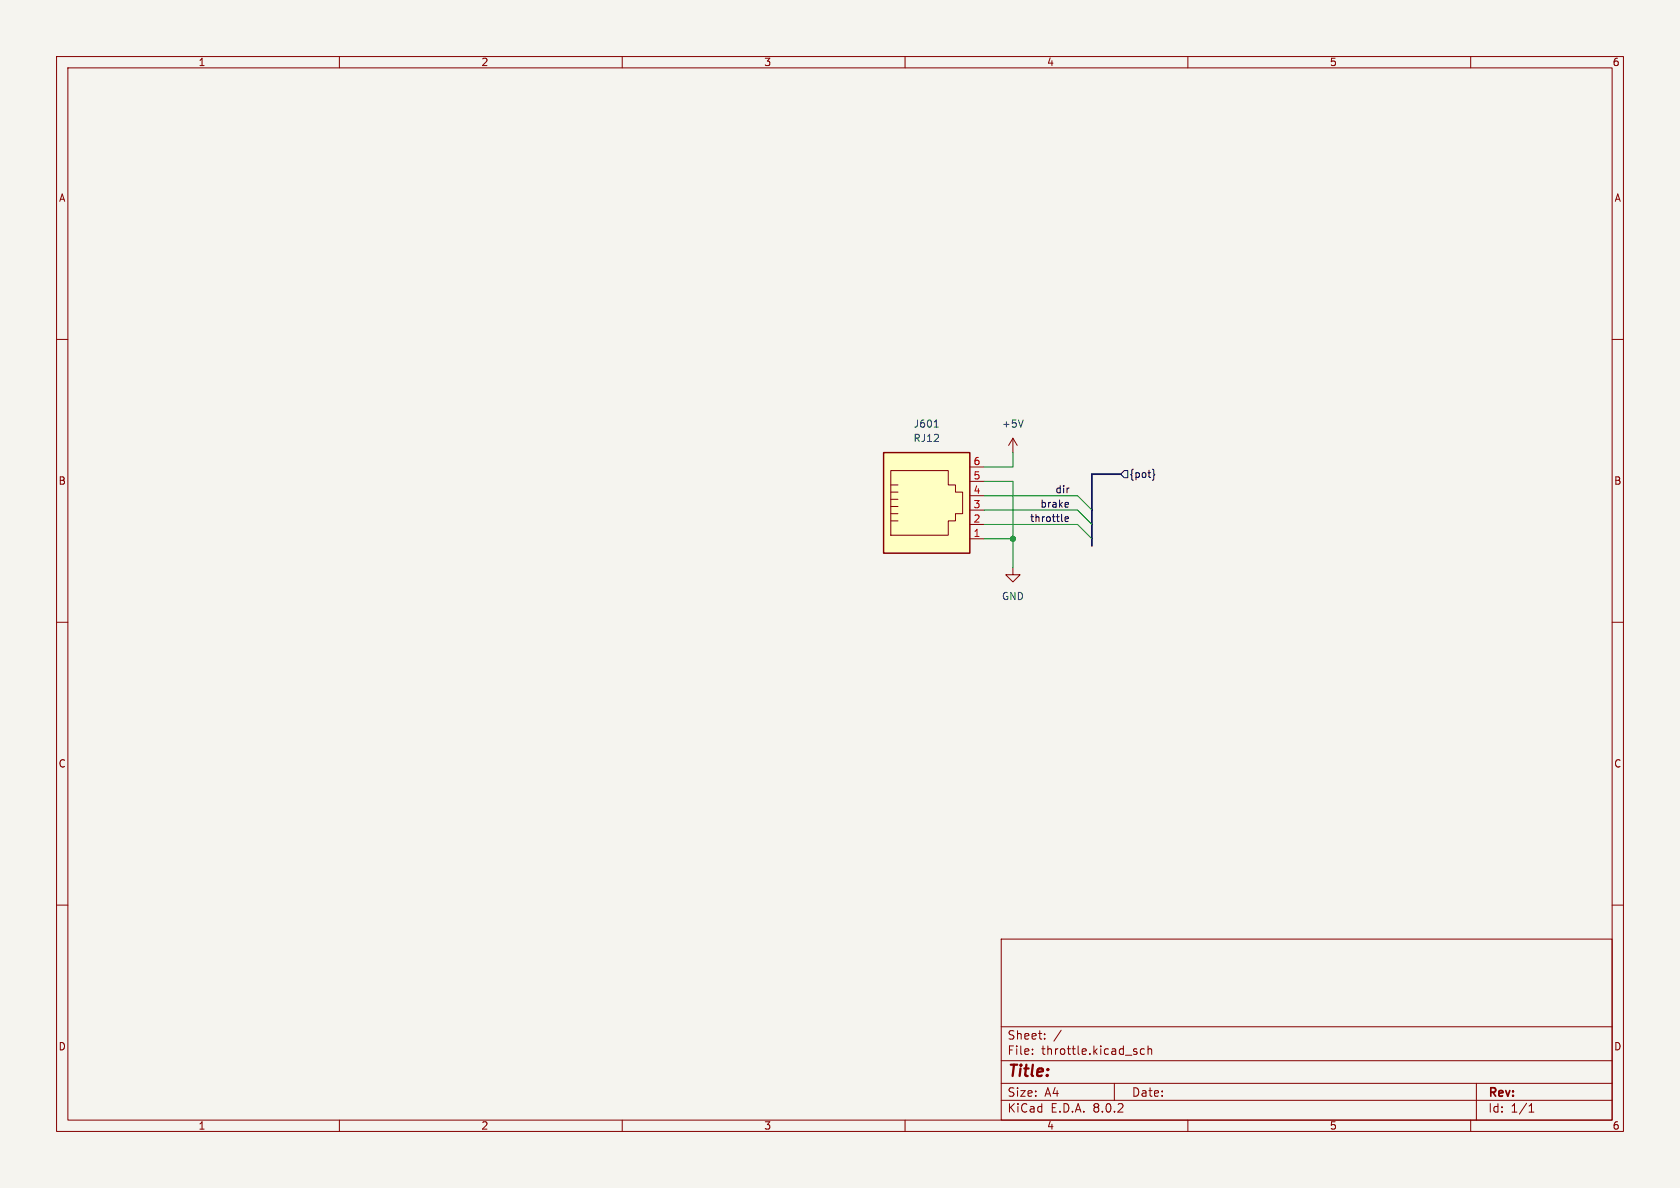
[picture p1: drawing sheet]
(kicad_sch (version 20230121) (generator eeschema)

 (paper "A4")

 (lib_symbols
  (symbol "custom_kicad_lib_sk:RJ12" (pin_names (offset 1.016)) (in_bom yes) (on_board yes)
   (property "Reference" "J" (at -5.08 11.43 0) (effects (font (size 1.27 1.27)) (justify right)))
   (property "Value" "RJ12" (at 2.54 11.43 0) (effects (font (size 1.27 1.27)) (justify left)))
   (property "Footprint" "custom_kicad_lib_sk:RJ12" (at 0 -10.16 0) (effects (font (size 1.27 1.27)) hide))
   (property "Datasheet" "~" (at 0 0.635 90) (effects (font (size 1.27 1.27)) hide))
   (symbol "RJ12_0_1"
    (polyline (pts (xy -6.35 -1.905) (xy -5.08 -1.905) (xy -5.08 -1.905)) (stroke (width 0) (type default)) (fill (type none)))
    (polyline (pts (xy -6.35 -0.635) (xy -5.08 -0.635) (xy -5.08 -0.635)) (stroke (width 0) (type default)) (fill (type none)))
    (polyline (pts (xy -6.35 0.635) (xy -5.08 0.635) (xy -5.08 0.635)) (stroke (width 0) (type default)) (fill (type none)))
    (polyline (pts (xy -6.35 1.905) (xy -5.08 1.905) (xy -5.08 1.905)) (stroke (width 0) (type default)) (fill (type none)))
    (polyline (pts (xy -6.35 3.175) (xy -5.08 3.175) (xy -5.08 3.175)) (stroke (width 0) (type default)) (fill (type none)))
    (polyline (pts (xy -5.08 4.445) (xy -6.35 4.445) (xy -6.35 4.445)) (stroke (width 0) (type default)) (fill (type none)))
    (polyline (pts (xy -6.35 -4.445) (xy -6.35 6.985) (xy 3.81 6.985) (xy 3.81 4.445) (xy 5.08 4.445) (xy 5.08 3.175) (xy 6.35 3.175) (xy 6.35 -0.635) (xy 5.08 -0.635) (xy 5.08 -1.905) (xy 3.81 -1.905) (xy 3.81 -4.445) (xy -6.35 -4.445) (xy -6.35 -4.445)) (stroke (width 0) (type default)) (fill (type none)))
    (rectangle (start 7.62 10.16) (end -7.62 -7.62) (stroke (width 0.254) (type default)) (fill (type background))))
   (symbol "RJ12_1_1"
    (pin passive line (at 10.16 -5.08 180) (length 2.54) (name "~" (effects (font (size 1.27 1.27)))) (number "1" (effects (font (size 1.27 1.27)))))
    (pin passive line (at 10.16 -2.54 180) (length 2.54) (name "~" (effects (font (size 1.27 1.27)))) (number "2" (effects (font (size 1.27 1.27)))))
    (pin passive line (at 10.16 0 180) (length 2.54) (name "~" (effects (font (size 1.27 1.27)))) (number "3" (effects (font (size 1.27 1.27)))))
    (pin passive line (at 10.16 2.54 180) (length 2.54) (name "~" (effects (font (size 1.27 1.27)))) (number "4" (effects (font (size 1.27 1.27)))))
    (pin passive line (at 10.16 5.08 180) (length 2.54) (name "~" (effects (font (size 1.27 1.27)))) (number "5" (effects (font (size 1.27 1.27)))))
    (pin passive line (at 10.16 7.62 180) (length 2.54) (name "~" (effects (font (size 1.27 1.27)))) (number "6" (effects (font (size 1.27 1.27)))))))
  (symbol "power:+5V" (power) (pin_names (offset 0)) (in_bom yes) (on_board yes)
   (property "Reference" "#PWR" (at 0 -3.81 0) (effects (font (size 1.27 1.27)) hide))
   (property "Value" "+5V" (at 0 3.556 0) (effects (font (size 1.27 1.27))))
   (property "Footprint" "" (at 0 0 0) (effects (font (size 1.27 1.27)) hide))
   (property "Datasheet" "" (at 0 0 0) (effects (font (size 1.27 1.27)) hide))
   (symbol "+5V_0_1"
    (polyline (pts (xy -0.762 1.27) (xy 0 2.54)) (stroke (width 0) (type default)) (fill (type none)))
    (polyline (pts (xy 0 0) (xy 0 2.54)) (stroke (width 0) (type default)) (fill (type none)))
    (polyline (pts (xy 0 2.54) (xy 0.762 1.27)) (stroke (width 0) (type default)) (fill (type none))))
   (symbol "+5V_1_1"
    (pin power_in line (at 0 0 90) (length 0) hide (name "+5V" (effects (font (size 1.27 1.27)))) (number "1" (effects (font (size 1.27 1.27)))))))
  (symbol "power:GND" (power) (pin_names (offset 0)) (in_bom yes) (on_board yes)
   (property "Reference" "#PWR" (at 0 -6.35 0) (effects (font (size 1.27 1.27)) hide))
   (property "Value" "GND" (at 0 -3.81 0) (effects (font (size 1.27 1.27))))
   (property "Footprint" "" (at 0 0 0) (effects (font (size 1.27 1.27)) hide))
   (property "Datasheet" "" (at 0 0 0) (effects (font (size 1.27 1.27)) hide))
   (symbol "GND_0_1"
    (polyline (pts (xy 0 0) (xy 0 -1.27) (xy 1.27 -1.27) (xy 0 -2.54) (xy -1.27 -1.27) (xy 0 -1.27)) (stroke (width 0) (type default)) (fill (type none))))
   (symbol "GND_1_1"
    (pin power_in line (at 0 0 270) (length 0) hide (name "GND" (effects (font (size 1.27 1.27)))) (number "1" (effects (font (size 1.27 1.27))))))))

 (junction (at 179.07 95.25) (diameter 0) (color 0 0 0 0))

 (bus_entry (at 190.5 90.17) (size 2.54 2.54) (stroke (width 0) (type default)))
 (bus_entry (at 190.5 92.71) (size 2.54 2.54) (stroke (width 0) (type default)))
 (bus_entry (at 190.5 87.63) (size 2.54 2.54) (stroke (width 0) (type default)))

 (wire (pts (xy 179.07 80.01) (xy 179.07 82.55)) (stroke (width 0) (type default)))
 (wire (pts (xy 173.99 90.17) (xy 190.5 90.17)) (stroke (width 0) (type default)))
 (bus (pts (xy 193.04 83.82) (xy 193.04 90.17)) (stroke (width 0) (type default)))

 (wire (pts (xy 173.99 87.63) (xy 190.5 87.63)) (stroke (width 0) (type default)))
 (wire (pts (xy 179.07 100.33) (xy 179.07 95.25)) (stroke (width 0) (type default)))
 (bus (pts (xy 193.04 95.25) (xy 193.04 96.52)) (stroke (width 0) (type default)))

 (wire (pts (xy 179.07 82.55) (xy 173.99 82.55)) (stroke (width 0) (type default)))
 (wire (pts (xy 173.99 92.71) (xy 190.5 92.71)) (stroke (width 0) (type default)))
 (wire (pts (xy 179.07 95.25) (xy 173.99 95.25)) (stroke (width 0) (type default)))
 (bus (pts (xy 193.04 92.71) (xy 193.04 95.25)) (stroke (width 0) (type default)))
 (bus (pts (xy 193.04 90.17) (xy 193.04 92.71)) (stroke (width 0) (type default)))

 (wire (pts (xy 179.07 85.09) (xy 179.07 95.25)) (stroke (width 0) (type default)))
 (wire (pts (xy 173.99 85.09) (xy 179.07 85.09)) (stroke (width 0) (type default)))
 (bus (pts (xy 198.12 83.82) (xy 193.04 83.82)) (stroke (width 0) (type default)))

 (label "dir" (at 189.23 87.63 180) (fields_autoplaced) (effects (font (size 1.27 1.27)) (justify right bottom)))
 (label "brake" (at 189.23 90.17 180) (fields_autoplaced) (effects (font (size 1.27 1.27)) (justify right bottom)))
 (label "throttle" (at 189.23 92.71 180) (fields_autoplaced) (effects (font (size 1.27 1.27)) (justify right bottom)))

 (hierarchical_label "{pot}" (shape input) (at 198.12 83.82 0) (fields_autoplaced) (effects (font (size 1.27 1.27)) (justify left)))

 (symbol (lib_id "custom_kicad_lib_sk:RJ12") (at 163.83 90.17 0) (unit 1) (in_bom yes) (on_board yes) (dnp no) (fields_autoplaced)
  (property "Reference" "J601" (at 163.83 74.93 0) (effects (font (size 1.27 1.27))))
  (property "Value" "RJ12" (at 163.83 77.47 0) (effects (font (size 1.27 1.27))))
  (property "Footprint" "custom_kicad_lib_sk:RJ12" (at 163.83 100.33 0) (effects (font (size 1.27 1.27)) hide))
  (property "Datasheet" "~" (at 163.83 89.535 90) (effects (font (size 1.27 1.27)) hide)) (pin "1") (pin "2") (pin "3") (pin "4") (pin "5") (pin "6")
  (instances (project "Lnet-B" (path "" (reference "J601") (unit 1))) (project "relayTrackerController" (path "" (reference "J601") (unit 1)) (path "" (reference "J1201") (unit 1)))))

 (symbol (lib_id "power:GND") (at 179.07 100.33 0) (unit 1) (in_bom yes) (on_board yes) (dnp no) (fields_autoplaced)
  (property "Reference" "#PWR01002" (at 179.07 106.68 0) (effects (font (size 1.27 1.27)) hide))
  (property "Value" "GND" (at 179.07 105.41 0) (effects (font (size 1.27 1.27))))
  (property "Footprint" "" (at 179.07 100.33 0) (effects (font (size 1.27 1.27)) hide))
  (property "Datasheet" "" (at 179.07 100.33 0) (effects (font (size 1.27 1.27)) hide)) (pin "1")
  (instances (project "relayTrackerController" (path "" (reference "#PWR01002") (unit 1)))))

 (symbol (lib_id "power:+5V") (at 179.07 80.01 0) (unit 1) (in_bom yes) (on_board yes) (dnp no) (fields_autoplaced)
  (property "Reference" "#PWR01001" (at 179.07 83.82 0) (effects (font (size 1.27 1.27)) hide))
  (property "Value" "+5V" (at 179.07 74.93 0) (effects (font (size 1.27 1.27))))
  (property "Footprint" "" (at 179.07 80.01 0) (effects (font (size 1.27 1.27)) hide))
  (property "Datasheet" "" (at 179.07 80.01 0) (effects (font (size 1.27 1.27)) hide)) (pin "1")
  (instances (project "relayTrackerController" (path "" (reference "#PWR01001") (unit 1))))))
